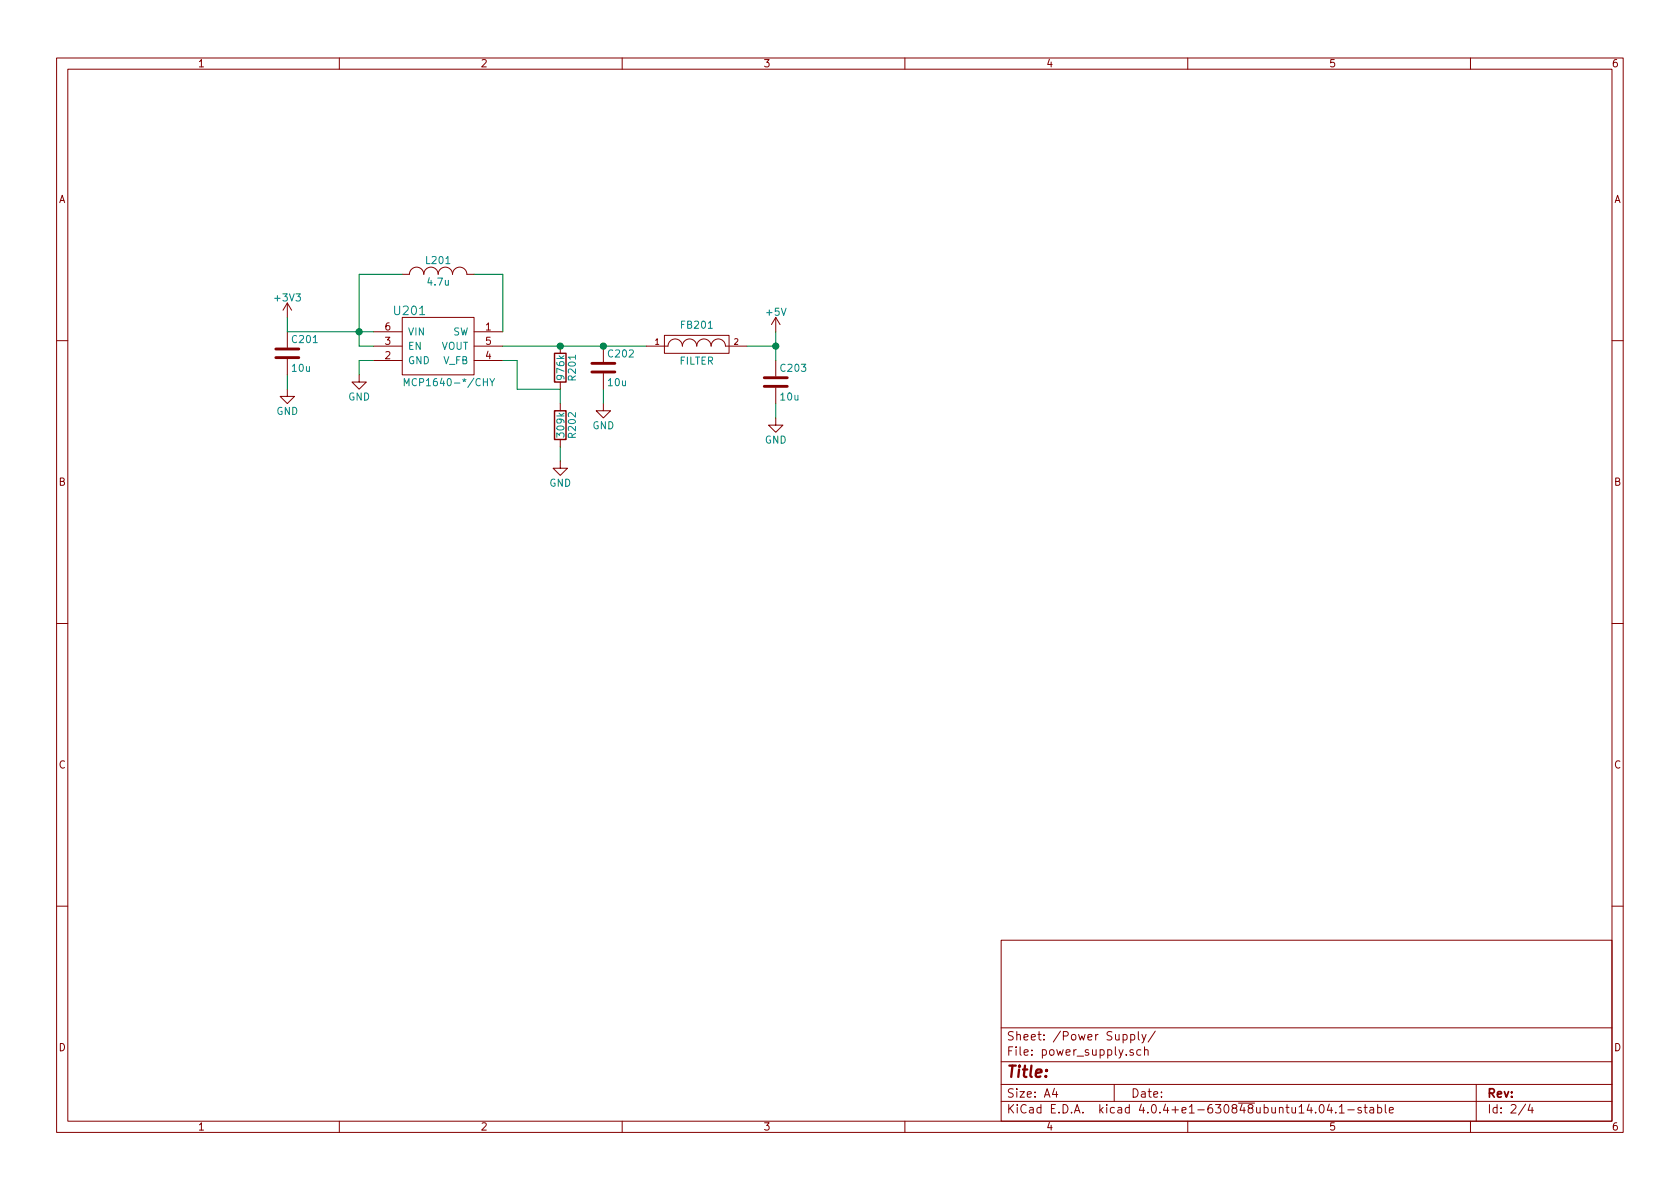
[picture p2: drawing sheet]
EESchema Schematic File Version 2
LIBS:power
LIBS:device
LIBS:transistors
LIBS:conn
LIBS:linear
LIBS:regul
LIBS:74xx
LIBS:cmos4000
LIBS:adc-dac
LIBS:memory
LIBS:xilinx
LIBS:microcontrollers
LIBS:dsp
LIBS:microchip
LIBS:analog_switches
LIBS:motorola
LIBS:texas
LIBS:intel
LIBS:audio
LIBS:interface
LIBS:digital-audio
LIBS:philips
LIBS:display
LIBS:cypress
LIBS:siliconi
LIBS:opto
LIBS:atmel
LIBS:contrib
LIBS:valves
LIBS:wbraun_ic_lib
LIBS:ac97_pmod-cache
EELAYER 25 0
EELAYER END
$Descr A4 11693 8268
encoding utf-8
Sheet 2 4
Title ""
Date ""
Rev ""
Comp ""
Comment1 ""
Comment2 ""
Comment3 ""
Comment4 ""
$EndDescr
$Comp
L MCP1640-*/CHY U201
U 1 1
P 3050 2400
F 0 "U201" H 2850 2650 60  0000 C CNN
F 1 "MCP1640-*/CHY" H 3125 2150 50  0000 C CNN
F 2 "TO_SOT_Packages_SMD:SOT-23-6" H 3025 1850 60  0001 C CNN
F 3 "" H 3025 1850 60  0000 C CNN
	1    3050 2400
	1    0    0    -1  
$EndComp
$Comp
L C C201
U 1 1
P 2000 2450
F 0 "C201" H 2025 2550 50  0000 L CNN
F 1 "10u" H 2025 2350 50  0000 L CNN
F 2 "Capacitors_SMD:C_0805" H 2038 2300 50  0001 C CNN
F 3 "" H 2000 2450 50  0000 C CNN
	1    2000 2450
	1    0    0    -1  
$EndComp
$Comp
L INDUCTOR_SMALL L201
U 1 1
P 3050 1900
F 0 "L201" H 3050 2000 50  0000 C CNN
F 1 "4.7u" H 3050 1850 50  0000 C CNN
F 2 "wbraun_smd:SMD-1008" H 3050 1900 50  0001 C CNN
F 3 "" H 3050 1900 50  0000 C CNN
	1    3050 1900
	1    0    0    -1  
$EndComp
$Comp
L R R201
U 1 1
P 3900 2550
F 0 "R201" V 3980 2550 50  0000 C CNN
F 1 "976k" V 3900 2550 50  0000 C CNN
F 2 "Resistors_SMD:R_0805" V 3830 2550 50  0001 C CNN
F 3 "" H 3900 2550 50  0000 C CNN
	1    3900 2550
	1    0    0    -1  
$EndComp
$Comp
L R R202
U 1 1
P 3900 2950
F 0 "R202" V 3980 2950 50  0000 C CNN
F 1 "309k" V 3900 2950 50  0000 C CNN
F 2 "Resistors_SMD:R_0805" V 3830 2950 50  0001 C CNN
F 3 "" H 3900 2950 50  0000 C CNN
	1    3900 2950
	1    0    0    -1  
$EndComp
$Comp
L C C202
U 1 1
P 4200 2550
F 0 "C202" H 4225 2650 50  0000 L CNN
F 1 "10u" H 4225 2450 50  0000 L CNN
F 2 "Capacitors_SMD:C_0805" H 4238 2400 50  0001 C CNN
F 3 "" H 4200 2550 50  0000 C CNN
	1    4200 2550
	1    0    0    -1  
$EndComp
$Comp
L GND #PWR203
U 1 1
P 2500 2600
F 0 "#PWR203" H 2500 2350 50  0001 C CNN
F 1 "GND" H 2500 2450 50  0000 C CNN
F 2 "" H 2500 2600 50  0000 C CNN
F 3 "" H 2500 2600 50  0000 C CNN
	1    2500 2600
	1    0    0    -1  
$EndComp
$Comp
L GND #PWR204
U 1 1
P 3900 3200
F 0 "#PWR204" H 3900 2950 50  0001 C CNN
F 1 "GND" H 3900 3050 50  0000 C CNN
F 2 "" H 3900 3200 50  0000 C CNN
F 3 "" H 3900 3200 50  0000 C CNN
	1    3900 3200
	1    0    0    -1  
$EndComp
$Comp
L GND #PWR205
U 1 1
P 4200 2800
F 0 "#PWR205" H 4200 2550 50  0001 C CNN
F 1 "GND" H 4200 2650 50  0000 C CNN
F 2 "" H 4200 2800 50  0000 C CNN
F 3 "" H 4200 2800 50  0000 C CNN
	1    4200 2800
	1    0    0    -1  
$EndComp
$Comp
L GND #PWR202
U 1 1
P 2000 2700
F 0 "#PWR202" H 2000 2450 50  0001 C CNN
F 1 "GND" H 2000 2550 50  0000 C CNN
F 2 "" H 2000 2700 50  0000 C CNN
F 3 "" H 2000 2700 50  0000 C CNN
	1    2000 2700
	1    0    0    -1  
$EndComp
Wire Wire Line
	2000 2300 2600 2300
Wire Wire Line
	2500 2400 2600 2400
Wire Wire Line
	2500 1900 2500 2400
Connection ~ 2500 2300
$Comp
L +3V3 #PWR201
U 1 1
P 2000 2200
F 0 "#PWR201" H 2000 2050 50  0001 C CNN
F 1 "+3V3" H 2000 2340 50  0000 C CNN
F 2 "" H 2000 2200 50  0000 C CNN
F 3 "" H 2000 2200 50  0000 C CNN
	1    2000 2200
	1    0    0    -1  
$EndComp
$Comp
L +5V #PWR206
U 1 1
P 5400 2300
F 0 "#PWR206" H 5400 2150 50  0001 C CNN
F 1 "+5V" H 5400 2440 50  0000 C CNN
F 2 "" H 5400 2300 50  0000 C CNN
F 3 "" H 5400 2300 50  0000 C CNN
	1    5400 2300
	1    0    0    -1  
$EndComp
Wire Wire Line
	3500 2400 4500 2400
Connection ~ 3900 2400
Wire Wire Line
	4200 2700 4200 2800
Wire Wire Line
	3900 2700 3900 2800
Wire Wire Line
	3900 3100 3900 3200
Wire Wire Line
	3500 2500 3600 2500
Wire Wire Line
	3600 2500 3600 2700
Wire Wire Line
	3600 2700 3900 2700
Wire Wire Line
	3500 2300 3500 1900
Wire Wire Line
	3500 1900 3300 1900
Wire Wire Line
	2800 1900 2500 1900
Wire Wire Line
	2000 2300 2000 2200
Wire Wire Line
	2000 2600 2000 2700
Wire Wire Line
	2600 2500 2500 2500
Wire Wire Line
	2500 2500 2500 2600
$Comp
L FILTER FB201
U 1 1
P 4850 2400
F 0 "FB201" H 4850 2550 50  0000 C CNN
F 1 "FILTER" H 4850 2300 50  0000 C CNN
F 2 "wbraun_smd:SMD-0805" H 4850 2400 50  0001 C CNN
F 3 "" H 4850 2400 50  0000 C CNN
	1    4850 2400
	1    0    0    -1  
$EndComp
$Comp
L C C203
U 1 1
P 5400 2650
F 0 "C203" H 5425 2750 50  0000 L CNN
F 1 "10u" H 5425 2550 50  0000 L CNN
F 2 "Capacitors_SMD:C_0805" H 5438 2500 50  0001 C CNN
F 3 "" H 5400 2650 50  0000 C CNN
	1    5400 2650
	1    0    0    -1  
$EndComp
$Comp
L GND #PWR207
U 1 1
P 5400 2900
F 0 "#PWR207" H 5400 2650 50  0001 C CNN
F 1 "GND" H 5400 2750 50  0000 C CNN
F 2 "" H 5400 2900 50  0000 C CNN
F 3 "" H 5400 2900 50  0000 C CNN
	1    5400 2900
	1    0    0    -1  
$EndComp
Connection ~ 4200 2400
Wire Wire Line
	5200 2400 5400 2400
Wire Wire Line
	5400 2300 5400 2500
Wire Wire Line
	5400 2800 5400 2900
Connection ~ 5400 2400
$EndSCHEMATC
